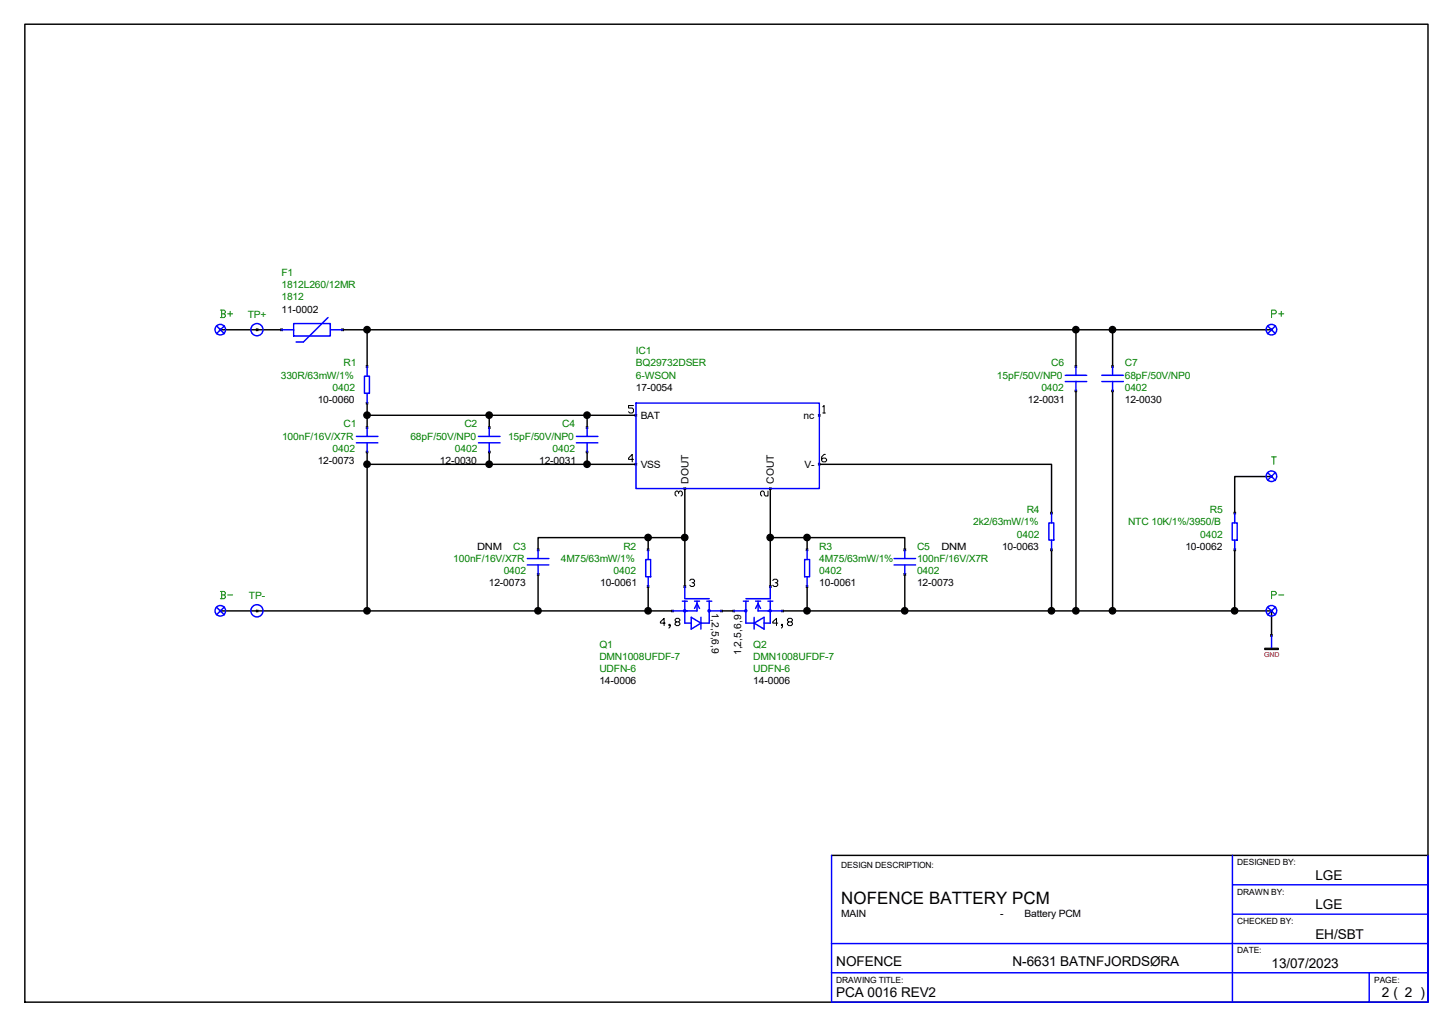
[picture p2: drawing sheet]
<svg xmlns="http://www.w3.org/2000/svg" width="297mm" height="210mm" viewBox="0 0 297 210" stroke-linecap="round" stroke-linejoin="round" font-family="sans-serif">
<g fill="none" stroke="#000" stroke-width=".3">
<path d="M5.1 5h287v199.9h-287zM44.9 67.3l.3 .3M45.1 67.4h12.5M45.2 67.3l-.3 .3M52.5 67.3l.2 .3M52.7 67.3l-.2 .3M57.4 67.3l.3 .3M57.7 67.3l-.3 .3M69.9 67.3l.3 .3M70.1 67.4h190M70.2 67.3l-.3 .3M74.9 74.8l.3 .3"/>
<path d="M75.1 67.4v7.5M75.2 74.8l-.3 .3M219.9 79.8l.3 .3M219.9 74.8l.3 .3M220.1 67.4v7.5M220.1 79.9v45M220.2 79.8l-.3 .3M220.2 74.8l-.3 .3M227.4 79.8l.3 .3M227.4 74.8l.3 .3M227.6 67.4v7.5M227.6 79.9v45"/>
<path d="M227.7 79.8l-.3 .3M227.7 74.8l-.3 .3M259.9 67.3l.3 .3M260.2 67.3l-.3 .3M74.9 82.3l.3 .3M74.9 92.3l.3 .3M74.9 87.3l.3 .3M75.1 95h55M75.1 82.4v5M75.1 92.5v32.4M75.1 84.9h55M75.2 82.3l-.3 .3"/>
<path d="M75.2 92.3l-.3 .3M75.2 87.3l-.3 .3M99.9 92.3l.3 .3M99.9 87.3l.3 .3M100.1 84.9v2.5M100.1 92.5v2.5M100.2 92.3l-.3 .3M100.2 87.3l-.3 .3M119.9 92.3l.3 .3M119.9 87.3l.3 .3M120.1 84.9v2.5M120.1 92.5v2.5"/>
<path d="M120.2 92.3l-.3 .3M120.2 87.3l-.3 .3M129.9 94.8l.3 .3M129.9 84.8l.3 .3M130.2 94.8l-.3 .3M130.2 84.8l-.3 .3M139.9 99.8l.4 .3M140.1 99.9v20M140.3 99.8l-.4 .3M157.4 99.8l.3 .3M157.6 99.9v20M157.7 99.8l-.3 .3"/>
<path d="M167.4 94.8l.3 .3M167.4 84.8l.3 .3M167.6 95h47.5v9.9M167.7 84.8l-.3 .3M167.7 94.8l-.3 .3M259.9 97.3l.3 .3M260.1 97.5h-7.5v7.4M260.2 97.3l-.3 .3M109.9 117.3l.3 .3M109.9 112.3l.3 .3M110.1 117.4v7.5M110.2 117.3l-.3 .3"/>
<path d="M110.2 112.3l-.3 .3M132.4 112.3l.3 .3M132.4 119.8l.3 .3M132.6 109.9h-22.5v2.5M132.6 109.9v2.5M132.6 119.9v5M132.6 109.9h7.5M132.7 119.8l-.3 .3M132.7 112.3l-.3 .3M139.9 119.8l.4 .3M140.3 119.8l-.4 .3M157.4 119.8l.3 .3"/>
<path d="M157.6 109.9h7.5M157.7 119.8l-.3 .3M164.9 112.3l.3 .3M164.9 119.8l.3 .3M165.1 109.9h20v2.5M165.1 109.9v2.5M165.1 119.9v5M165.2 112.3l-.3 .3M165.2 119.8l-.3 .3M184.9 117.3l.4 .3M184.9 112.3l.4 .3M185.1 117.4v7.5"/>
<path d="M185.3 117.3l-.4 .3M185.3 112.3l-.4 .3M214.9 104.8l.3 .3M214.9 112.3l.3 .3M215.1 112.4v12.5M215.2 104.8l-.3 .3M215.2 112.3l-.3 .3M252.4 104.8l.3 .3M252.4 112.3l.3 .3M252.6 112.4v12.5M252.7 104.8l-.3 .3M252.7 112.3l-.3 .3"/>
<path d="M44.9 124.8l.3 .3M45.1 124.9h92.5M45.2 124.8l-.3 .3M52.5 124.8l.2 .3M52.7 124.8l-.2 .3M137.4 124.8l.3 .3M137.7 124.8l-.3 .3M147.4 124.8l.3 .3M147.6 124.9h2.5M147.7 124.8l-.3 .3M149.9 124.8l.3 .3M150.2 124.8l-.3 .3"/>
<path d="M159.9 124.8l.3 .3M160.1 124.9h100v5M160.2 124.8l-.3 .3M259.9 129.8l.3 .3M259.9 124.8l.3 .3M260.2 129.8l-.3 .3M260.2 124.8l-.3 .3M170.1 174.9h122"/>
</g>
<path d="M258.7 132.5h2.8v.3h-2.8z" fill-rule="evenodd" fill="#000" stroke="#000" stroke-width=".21"/>
<g fill="none" stroke="#000" stroke-width=".21">
<path d="M129.6 82.9h-1v.5h.7l.3 .3v.5l-.3 .3h-.5l-.2-.3M129.6 93.9h-1v-.2l.7-.8v1.5M168.3 83.2l.3-.3v1.6M168.3 84.5h.5M168.8 92.9h-.2l-.5 .5v.8l.2 .2h.5l.3-.2v-.3l-.3-.2h-.5l-.2 .2M138.8 100.9l-.2-.5h-.3l-.2 .3v.5l.2 .2M138.8 100.7l.3-.3h.2l.3 .3v.5l-.3 .2M141.1 118.7l.3-.3h.4l.3 .3v.3l-.5 .2M141.8 119.2l.3 .2v.3l-.3 .2h-.4l-.3-.2M157.1 100.4v1h-.5l-.3-.2v-.5l-.2-.3h-.3l-.2 .3v.5l.2 .2M158.1 118.7l.2-.3h.5l.3 .3v.3l-.5 .2M158.8 119.2l.3 .2v.3l-.3 .2h-.5l-.2-.2"/>
<path d="M136.1 127.4h-1v-.2l.7-.8v1.5M137.1 127.9h-.3v-.2h.3v.5l-.3 .2M138.3 127.2l-.2-.3 .2-.5h.5l.3 .3-.3 .5h-.5l-.2 .2v.3l.2 .2h.5l.3-.2v-.3l-.3-.2M159.1 127.4h-1v-.2l.7-.8v1.5M160.1 127.9h-.2v-.2h.2v.5l-.2 .2M161.3 127.2l-.2-.3 .2-.5h.5l.3 .3-.3 .5h-.5l-.2 .2v.3l.2 .2h.5l.3-.2v-.3l-.3-.2"/>
</g>
<g fill="#000" stroke="#000" stroke-width=".26">
<circle cx="75.1" cy="67.4" r=".66"/>
<circle cx="220.1" cy="67.4" r=".66"/>
<circle cx="227.6" cy="67.4" r=".66"/>
<circle cx="75.1" cy="94.9" r=".66"/>
<circle cx="75.1" cy="84.9" r=".66"/>
<circle cx="100.1" cy="94.9" r=".66"/>
<circle cx="100.1" cy="84.9" r=".66"/>
<circle cx="120.1" cy="94.9" r=".66"/>
<circle cx="120.1" cy="84.9" r=".66"/>
<circle cx="132.6" cy="109.9" r=".66"/>
<circle cx="140.1" cy="109.9" r=".66"/>
<circle cx="157.5" cy="109.9" r=".66"/>
<circle cx="165.1" cy="109.9" r=".66"/>
<circle cx="75.1" cy="124.9" r=".66"/>
<circle cx="110" cy="124.9" r=".66"/>
<circle cx="132.6" cy="124.9" r=".66"/>
<circle cx="165.1" cy="124.9" r=".66"/>
<circle cx="185.1" cy="124.9" r=".66"/>
<circle cx="215.1" cy="124.9" r=".66"/>
<circle cx="220.1" cy="124.9" r=".66"/>
<circle cx="227.6" cy="124.9" r=".66"/>
<circle cx="252.5" cy="124.9" r=".66"/>
</g>
<g fill="none" stroke="#00f" stroke-width=".3">
<path d="M44.3 66.6l1.6 1.6M45.9 66.6l-1.6 1.6M57.6 67.4h2.5M60.1 66.2h7.5v2.5h-7.5zM67.1 64.9l-5 5h-1.5M67.6 67.4h2.5M74.5 76.9h1.1v3.5h-1.1zM75.1 74.9v2M217.9 76.8h4.4M217.9 78h4.4M220.1 74.9v1.9M220.1 78v1.9"/>
<path d="M225.4 76.8h4.4M225.4 78h4.4M227.6 74.9v1.9M227.6 78v1.9M259.3 66.6l1.6 1.6M260.9 66.6l-1.6 1.6M72.9 89.2h4.4M72.9 90.6h4.4M75.1 80.4v2M75.1 87.4v1.8M75.1 90.6v1.9M97.9 89.2h4.4"/>
<path d="M97.9 90.6h4.4M100.1 87.4v1.8M100.1 90.6v1.9M117.9 89.2h4.4M117.9 90.6h4.4M120.1 87.4v1.8M120.1 90.6v1.9M130.1 82.4h37.5v17.5h-37.5zM259.3 96.6l1.6 1.7M260.9 96.6l-1.6 1.6M107.9 114.2h4.4M107.9 115.5h4.4"/>
<path d="M110.1 112.4v1.8M110.1 115.5v1.9M132.1 114.4h1v3.5h-1zM132.6 112.4v2M132.6 117.9v2M140.1 119.9v2.5h5M157.6 119.9v2.5h-5M164.6 114.4h1v3.5h-1zM165.1 112.4v2M165.1 117.9v2M182.9 114.2h4.4M182.9 115.5h4.4"/>
<path d="M185.1 112.4v1.8M185.1 115.5v1.9M214.5 106.9h1.1v3.5h-1.1zM215.1 104.9v2M215.1 110.4v2M252.1 106.9h1v3.5h-1zM252.6 104.9v2M252.6 110.4v2M44.3 124.2l1.6 1.5M45.9 124.1l-1.6 1.6M139.6 122.9h1M140.1 122.9v4.5h1.3"/>
<path d="M141.4 126.2l2 1.2-2 1.3zM142.1 122.9h1M142.1 124.4l.5-1 .5 1M142.6 122.9v2h-5M143.4 126.2v2.5M144.6 122.9h1M145.1 124.9h2.5M145.1 122.9v4.5h-1.7M150.1 124.9h2.5M152.1 122.9h1M152.6 122.9v4.5h1.7M154.3 127.4l2-1.2v2.5z"/>
<path d="M154.3 126.2v2.5M154.6 124.4l.5-1 .5 1M154.6 122.9h1M155.1 122.9v2h5M157.1 122.9h1M157.6 122.9v4.5h-1.3M259.3 124.2l1.6 1.5M260.1 129.9v2.5M260.9 124.1l-1.6 1.6M170.1 174.9v30h122v-30M252.1 174.9v30M170.1 193h122"/>
<path d="M170.1 198.9h122M252.1 180.9h40M252.1 186.9h40M280.1 198.9v6"/>
<circle cx="45.1" cy="67.4" r="1.08"/>
<circle cx="52.6" cy="67.4" r="1.25"/>
<circle cx="260.1" cy="67.4" r="1.08"/>
<circle cx="260.1" cy="97.4" r="1.08"/>
<circle cx="45.1" cy="124.9" r="1.08"/>
<circle cx="52.6" cy="124.9" r="1.25"/>
<circle cx="260.1" cy="124.9" r="1.08"/>
</g>
<g fill="#00f" stroke="#00f" stroke-width=".26">
<circle cx="152.5" cy="124.9" r=".23"/>
<circle cx="157.5" cy="124.9" r=".23"/>
<circle cx="145.1" cy="124.9" r=".23"/>
<circle cx="140.1" cy="124.9" r=".23"/>
</g>
<g fill="none" stroke="#008000" stroke-width=".21">
<path d="M45.1 63.4h.7l.3 .3v.2l-.3 .3M45.3 64.2h.5l.3 .2v.3l-.3 .2h-.7M45.3 63.4v1.5M46.6 64.2h1M47.1 63.7v1M260.1 64.2h.7l.3-.3v-.2l-.3-.3h-.7v1.5M261.6 64.2h1M262.1 63.7v1M260.1 93.4h1M260.6 93.4v1.6M45.1 120.9h.7l.3 .3v.3l-.3 .2M45.3 121.7h.5l.3 .2v.3l-.3 .2h-.7"/>
<path d="M45.3 120.9v1.5M46.6 121.7h1M260.1 121.7h.7l.3-.2v-.3l-.3-.3h-.7v1.5M261.6 121.7h1"/>
</g>
<text font-size="3.5" x="172.1" y="185">NOFENCE BATTERY PCM</text>
<g font-size="2.8">
<text x="269.1" y="179.9">LGE</text>
<text x="269.1" y="185.9">LGE</text>
<text x="269.1" y="191.9">EH/SBT</text>
<text x="171.1" y="197.4">NOFENCE</text>
<text x="207.1" y="197.4">N-6631 BATNFJORDSØRA</text>
<text x="260.1" y="198">13/07/2023</text>
<text x="171.1" y="203.9">PCA 0016 REV2</text>
<text x="282.7" y="203.9">2 ( 2 )</text>
</g>
<g font-size="2" fill="#008000">
<text x="57.6" y="56.4">F1</text>
<text x="57.6" y="58.9">1812L260/12MR</text>
<text x="50.7" y="64.9">TP+</text>
<text x="57.6" y="61.4">1812</text>
<text x="57.4" y="77.4">330R/63mW/1%</text>
<text x="70.3" y="74.9">R1</text>
<text x="130.1" y="77.4">6-WSON</text>
<text x="130.1" y="74.9">BQ29732DSER</text>
<text x="130.1" y="72.4">IC1</text>
<text x="203.9" y="77.4">15pF/50V/NP0</text>
<text x="215" y="74.9">C6</text>
<text x="230.1" y="77.4">68pF/50V/NP0</text>
<text x="230.1" y="74.9">C7</text>
<text x="68" y="79.9">0402</text>
<text x="213" y="79.9">0402</text>
<text x="230.1" y="79.9">0402</text>
<text x="57.7" y="89.9">100nF/16V/X7R</text>
<text x="70.3" y="87.4">C1</text>
<text x="83.9" y="89.9">68pF/50V/NP0</text>
<text x="95" y="87.4">C2</text>
<text x="103.9" y="89.9">15pF/50V/NP0</text>
<text x="115" y="87.4">C4</text>
<text x="68" y="92.5">0402</text>
<text x="93" y="92.5">0402</text>
<text x="113" y="92.5">0402</text>
<text x="199.1" y="107.4">2k2/63mW/1%</text>
<text x="210" y="104.9">R4</text>
<text x="230.8" y="107.4">NTC 10K/1%/3950/B</text>
<text x="247.5" y="104.9">R5</text>
<text x="105" y="112.4">C3</text>
<text x="127.5" y="112.4">R2</text>
<text x="167.6" y="112.4">R3</text>
<text x="187.6" y="112.4">C5</text>
<text x="208" y="109.9">0402</text>
<text x="245.5" y="109.9">0402</text>
<text x="92.7" y="114.9">100nF/16V/X7R</text>
<text x="103" y="117.4">0402</text>
<text x="114.7" y="114.9">4M75/63mW/1%</text>
<text x="125.5" y="117.4">0402</text>
<text x="167.6" y="114.9">4M75/63mW/1%</text>
<text x="167.6" y="117.4">0402</text>
<text x="187.6" y="117.4">0402</text>
<text x="187.6" y="114.9">100nF/16V/X7R</text>
<text x="50.9" y="122.4">TP-</text>
<text x="122.6" y="137.5">UDFN-6</text>
<text x="122.6" y="134.9">DMN1008UFDF-7</text>
<text x="122.6" y="132.4">Q1</text>
<text x="154.1" y="132.4">Q2</text>
<text x="154.1" y="134.9">DMN1008UFDF-7</text>
<text x="154.1" y="137.5">UDFN-6</text>
</g>
<g font-size="2">
<text x="57.6" y="63.9">11-0002</text>
<text x="65" y="82.4">10-0060</text>
<text x="130.1" y="79.9">17-0054</text>
<text x="210.3" y="82.4">12-0031</text>
<text x="230.1" y="82.4">12-0030</text>
<text x="131.1" y="85.7">BAT</text>
<text x="164.4" y="85.7">nc</text>
<text x="65" y="95">12-0073</text>
<text x="90" y="95">12-0030</text>
<text x="110.3" y="95">12-0031</text>
<text x="131.1" y="95.7">VSS</text>
<text x="164.5" y="95.7">V-</text>
<text x="140.8" y="98.9" transform="rotate(-90 140.8 98.9)">DOUT</text>
<text x="158.3" y="98.9" transform="rotate(-90 158.3 98.9)">COUT</text>
<text x="97.6" y="112.4">DNM</text>
<text x="192.6" y="112.4">DNM</text>
<text x="205" y="112.4">10-0063</text>
<text x="242.5" y="112.4">10-0062</text>
<text x="100" y="119.9">12-0073</text>
<text x="122.8" y="119.9">10-0061</text>
<text x="167.6" y="119.9">10-0061</text>
<text x="187.6" y="119.9">12-0073</text>
<text x="145.6" y="125.4" transform="rotate(90 145.6 125.4)">1,2,5,6,9</text>
<text x="151.6" y="134" transform="rotate(-90 151.6 134)">1,2,5,6,9</text>
<text x="122.6" y="140">14-0006</text>
<text x="154.1" y="140">14-0006</text>
<text x="172.1" y="187.4">MAIN</text>
<text x="204.6" y="187.4">-</text>
<text x="209.6" y="187.4">Battery PCM</text>
</g>
<g font-size="1.7">
<text x="172.1" y="177.4">DESIGN DESCRIPTION:</text>
<text x="253.1" y="177">DESIGNED BY:</text>
<text x="253.1" y="182.9">DRAWN BY:</text>
<text x="253.1" y="188.9">CHECKED BY:</text>
<text x="253.1" y="194.9">DATE:</text>
<text x="171.1" y="201">DRAWING TITLE:</text>
<text x="281.1" y="201">PAGE:</text>
</g>
<text font-size="1.4" fill="#f00" x="258.6" y="134.4">GND</text>
</svg>
